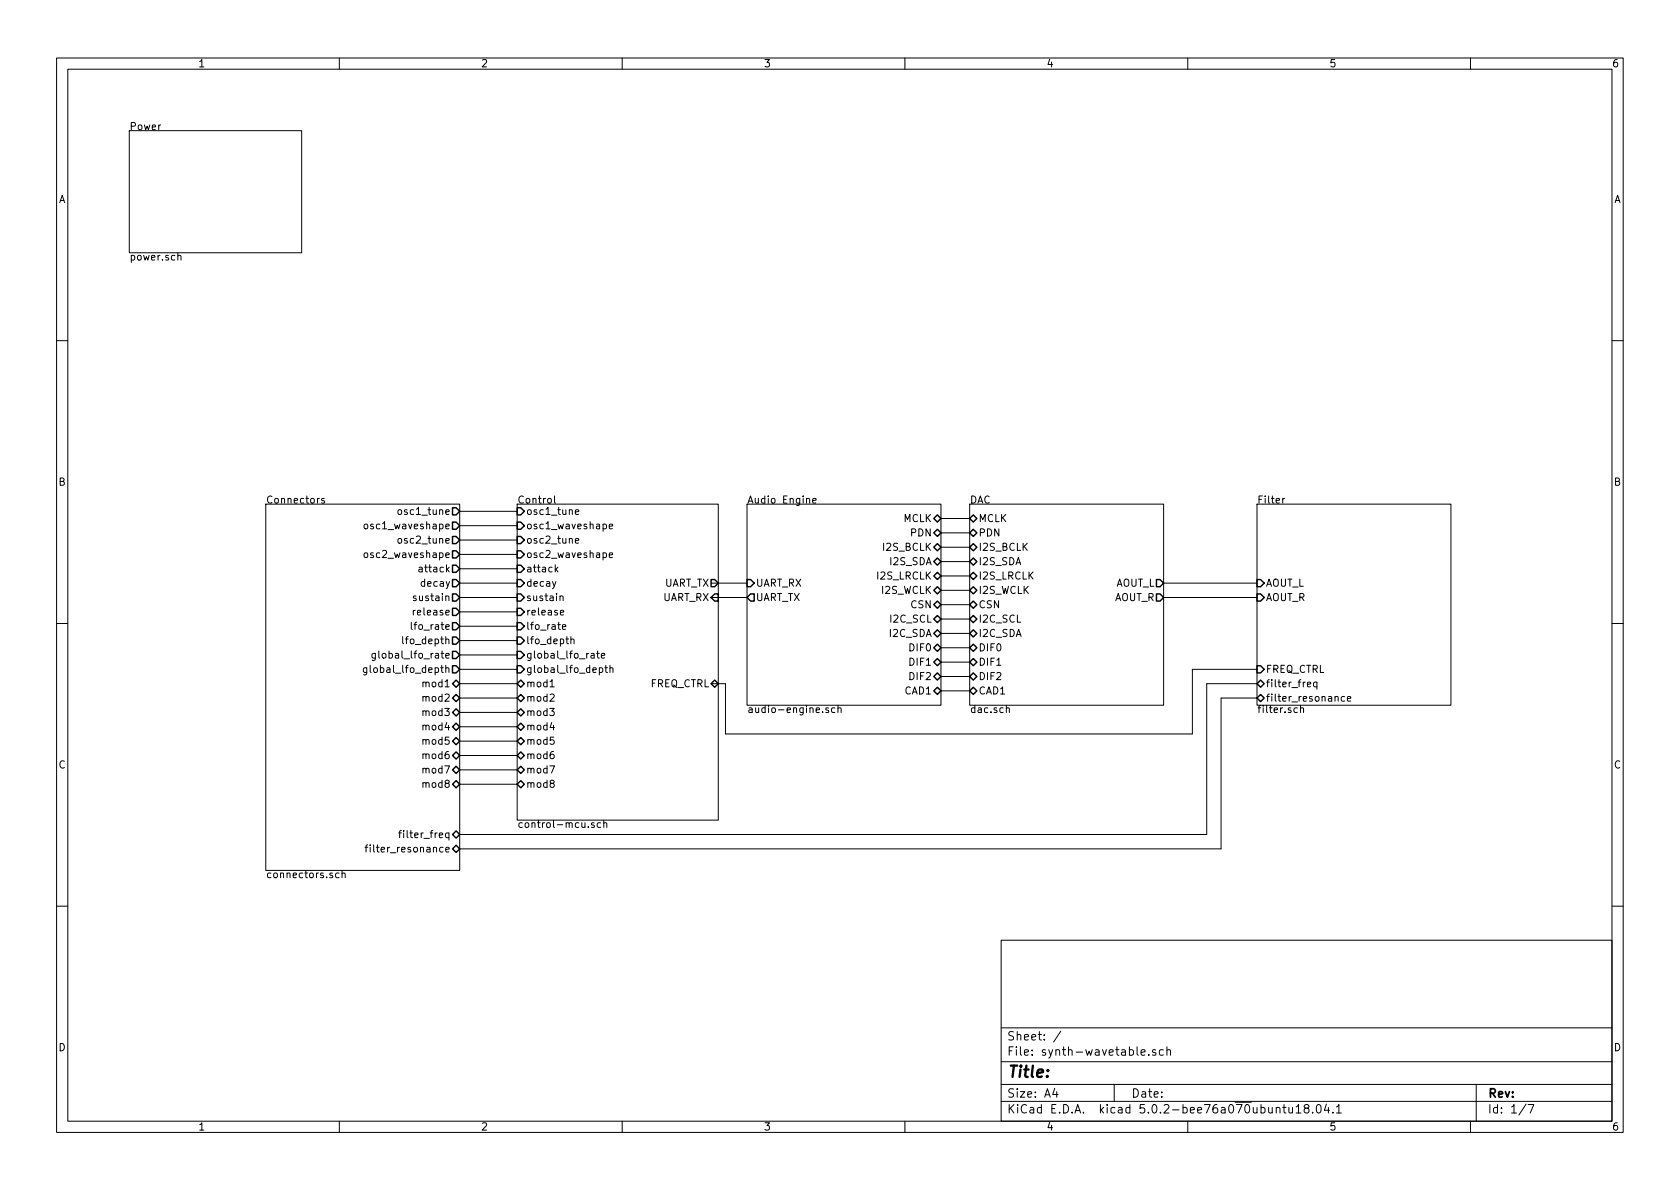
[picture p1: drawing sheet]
EESchema Schematic File Version 4
LIBS:synth-wavetable-cache
EELAYER 26 0
EELAYER END
$Descr A4 11693 8268
encoding utf-8
Sheet 1 7
Title ""
Date ""
Rev ""
Comp ""
Comment1 ""
Comment2 ""
Comment3 ""
Comment4 ""
$EndDescr
$Sheet
S 3600 3500 1400 2200
U 5DDBDEEA
F0 "Control" 50
F1 "control-mcu.sch" 50
F2 "UART_TX" O R 5000 4050 50 
F3 "UART_RX" I R 5000 4150 50 
F4 "osc1_tune" I L 3600 3550 50 
F5 "osc1_waveshape" I L 3600 3650 50 
F6 "osc2_tune" I L 3600 3750 50 
F7 "osc2_waveshape" I L 3600 3850 50 
F8 "attack" I L 3600 3950 50 
F9 "decay" I L 3600 4050 50 
F10 "sustain" I L 3600 4150 50 
F11 "release" I L 3600 4250 50 
F12 "lfo_rate" I L 3600 4350 50 
F13 "lfo_depth" I L 3600 4450 50 
F14 "global_lfo_rate" I L 3600 4550 50 
F15 "global_lfo_depth" I L 3600 4650 50 
F16 "FREQ_CTRL" B R 5000 4750 50 
F17 "mod1" B L 3600 4750 50 
F18 "mod2" B L 3600 4850 50 
F19 "mod3" B L 3600 4950 50 
F20 "mod4" B L 3600 5050 50 
F21 "mod5" B L 3600 5150 50 
F22 "mod6" B L 3600 5250 50 
F23 "mod7" B L 3600 5350 50 
F24 "mod8" B L 3600 5450 50 
$EndSheet
$Sheet
S 5200 3500 1350 1400
U 5DDC7BB6
F0 "Audio Engine" 50
F1 "audio-engine.sch" 50
F2 "PDN" B R 6550 3700 50 
F3 "I2S_BCLK" B R 6550 3800 50 
F4 "I2S_SDA" B R 6550 3900 50 
F5 "I2S_LRCLK" B R 6550 4000 50 
F6 "I2S_WCLK" B R 6550 4100 50 
F7 "CSN" B R 6550 4200 50 
F8 "I2C_SCL" B R 6550 4300 50 
F9 "I2C_SDA" B R 6550 4400 50 
F10 "DIF0" B R 6550 4500 50 
F11 "DIF1" B R 6550 4600 50 
F12 "DIF2" B R 6550 4700 50 
F13 "MCLK" B R 6550 3600 50 
F14 "CAD1" B R 6550 4800 50 
F15 "UART_TX" O L 5200 4150 50 
F16 "UART_RX" I L 5200 4050 50 
$EndSheet
$Sheet
S 8750 3500 1350 1400
U 5DDC7E61
F0 "Filter" 50
F1 "filter.sch" 50
F2 "AOUT_L" I L 8750 4050 50 
F3 "AOUT_R" I L 8750 4150 50 
F4 "FREQ_CTRL" I L 8750 4650 50 
F5 "filter_freq" B L 8750 4750 50 
F6 "filter_resonance" B L 8750 4850 50 
$EndSheet
$Sheet
S 900  900  1200 850 
U 5DDC7F6C
F0 "Power" 50
F1 "power.sch" 50
$EndSheet
$Sheet
S 6750 3500 1350 1400
U 5DD9C8DD
F0 "DAC" 50
F1 "dac.sch" 50
F2 "MCLK" B L 6750 3600 50 
F3 "PDN" B L 6750 3700 50 
F4 "I2S_BCLK" B L 6750 3800 50 
F5 "I2S_SDA" B L 6750 3900 50 
F6 "I2S_LRCLK" B L 6750 4000 50 
F7 "I2S_WCLK" B L 6750 4100 50 
F8 "CSN" B L 6750 4200 50 
F9 "I2C_SCL" B L 6750 4300 50 
F10 "I2C_SDA" B L 6750 4400 50 
F11 "DIF0" B L 6750 4500 50 
F12 "DIF1" B L 6750 4600 50 
F13 "DIF2" B L 6750 4700 50 
F14 "CAD1" B L 6750 4800 50 
F15 "AOUT_L" O R 8100 4050 50 
F16 "AOUT_R" O R 8100 4150 50 
$EndSheet
Wire Wire Line
	6550 3600 6750 3600
Wire Wire Line
	6750 3700 6550 3700
Wire Wire Line
	6550 3800 6750 3800
Wire Wire Line
	6750 3900 6550 3900
Wire Wire Line
	6550 4000 6750 4000
Wire Wire Line
	6750 4100 6550 4100
Wire Wire Line
	6550 4200 6750 4200
Wire Wire Line
	6750 4300 6550 4300
Wire Wire Line
	6550 4400 6750 4400
Wire Wire Line
	6750 4500 6550 4500
Wire Wire Line
	6550 4600 6750 4600
Wire Wire Line
	6750 4700 6550 4700
Wire Wire Line
	6550 4800 6750 4800
Wire Wire Line
	8100 4050 8750 4050
Wire Wire Line
	8100 4150 8750 4150
Wire Wire Line
	4950 4150 5200 4150
Wire Wire Line
	5200 4050 4950 4050
$Sheet
S 1850 3500 1350 2550
U 5DDCA8E8
F0 "Connectors" 50
F1 "connectors.sch" 50
F2 "osc1_tune" O R 3200 3550 50 
F3 "osc1_waveshape" O R 3200 3650 50 
F4 "osc2_tune" O R 3200 3750 50 
F5 "osc2_waveshape" O R 3200 3850 50 
F6 "attack" O R 3200 3950 50 
F7 "decay" O R 3200 4050 50 
F8 "sustain" O R 3200 4150 50 
F9 "release" O R 3200 4250 50 
F10 "lfo_rate" O R 3200 4350 50 
F11 "lfo_depth" O R 3200 4450 50 
F12 "global_lfo_rate" O R 3200 4550 50 
F13 "global_lfo_depth" O R 3200 4650 50 
F14 "filter_freq" B R 3200 5800 50 
F15 "filter_resonance" B R 3200 5900 50 
F16 "mod1" B R 3200 4750 50 
F17 "mod2" B R 3200 4850 50 
F18 "mod3" B R 3200 4950 50 
F19 "mod4" B R 3200 5050 50 
F20 "mod5" B R 3200 5150 50 
F21 "mod6" B R 3200 5250 50 
F22 "mod7" B R 3200 5350 50 
F23 "mod8" B R 3200 5450 50 
$EndSheet
Wire Wire Line
	3200 3550 3600 3550
Wire Wire Line
	3200 3650 3600 3650
Wire Wire Line
	3200 3750 3600 3750
Wire Wire Line
	3200 3850 3600 3850
Wire Wire Line
	3200 3950 3600 3950
Wire Wire Line
	3200 4050 3600 4050
Wire Wire Line
	3200 4150 3600 4150
Wire Wire Line
	3200 4250 3600 4250
Wire Wire Line
	3200 4350 3600 4350
Wire Wire Line
	3200 4450 3600 4450
Wire Wire Line
	3200 4550 3600 4550
Wire Wire Line
	3200 4650 3600 4650
Wire Wire Line
	8400 5800 8400 4750
Wire Wire Line
	8400 4750 8750 4750
Wire Wire Line
	8500 5900 8500 4850
Wire Wire Line
	8500 4850 8750 4850
Wire Wire Line
	4950 4750 5050 4750
Wire Wire Line
	5050 4750 5050 5100
Wire Wire Line
	5050 5100 8300 5100
Wire Wire Line
	8300 5100 8300 4650
Wire Wire Line
	8300 4650 8750 4650
Wire Wire Line
	3200 5900 8500 5900
Wire Wire Line
	3200 5800 8400 5800
Wire Wire Line
	3200 4750 3600 4750
Wire Wire Line
	3600 4850 3200 4850
Wire Wire Line
	3200 4950 3600 4950
Wire Wire Line
	3600 5050 3200 5050
Wire Wire Line
	3200 5150 3600 5150
Wire Wire Line
	3600 5250 3200 5250
Wire Wire Line
	3200 5350 3600 5350
Wire Wire Line
	3600 5450 3200 5450
$EndSCHEMATC
